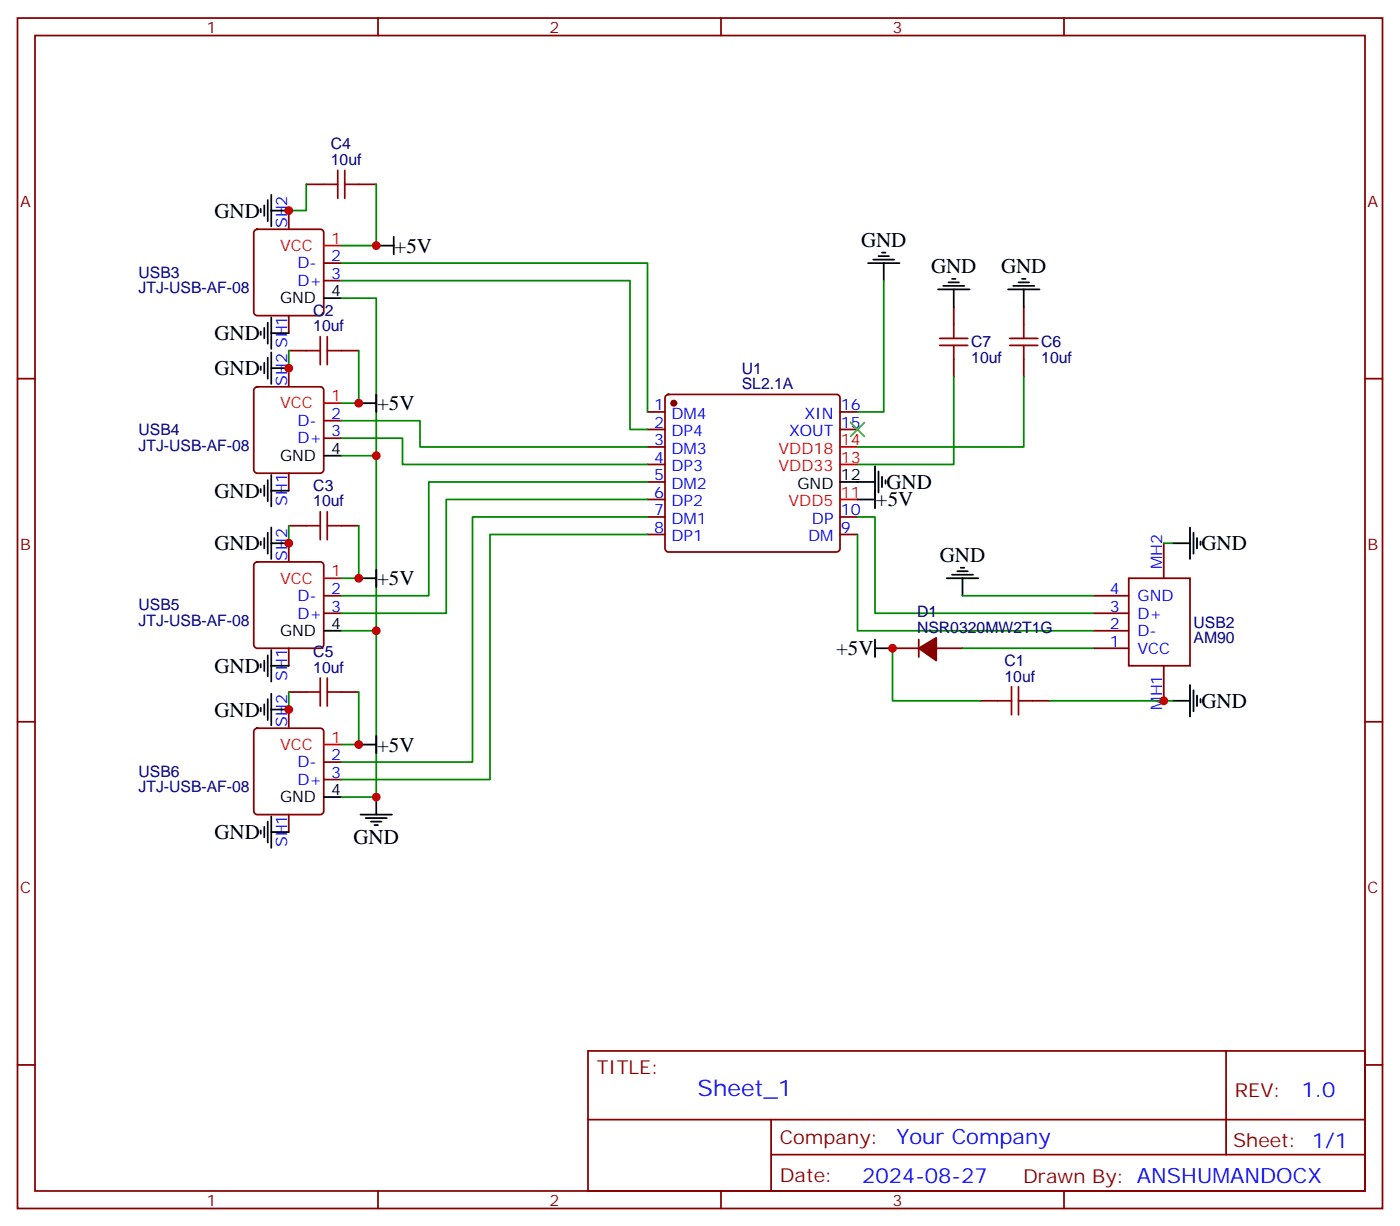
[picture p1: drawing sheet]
<svg xmlns="http://www.w3.org/2000/svg" width="282mm" height="247mm" viewBox="0 0 282 247" stroke-linecap="round" stroke-linejoin="round" font-family="sans-serif">
<g fill="none" stroke="#870000" stroke-width=".35">
<path d="M3.5 3.6h275.2v239.9h-275.2zM7.1 7.2h268.1v232.8h-268.1zM76.2 3.6v3.6M145.3 3.6v3.6M214.5 3.6v3.6M61.7 37.1h3.6M72.3 37.1h3.5M51.4 46.4l.5-.2h12.7a.71 .71 0 0 1 .7 .7v16a.76 .76 0 0 1-.7 .7h-12.7a.76 .76 0 0 1-.7-.7v-16zM58.2 42.4v3.6M65.3 53h3.5M65.3 56.6h3.5M3.5 76.3h3.6"/>
<path d="M51.4 78.2l.5-.3h12.7a.71 .71 0 0 1 .7 .8v16a.76 .76 0 0 1-.7 .7h-12.7a.76 .76 0 0 1-.7-.7v-16zM58.2 63.6v3.5M58.2 74.2v3.5M58.2 70.7h3.5M68.8 70.7h3.5M134.3 79.7l.5-.2h33.8a.71 .71 0 0 1 .7 .7v30.3a.76 .76 0 0 1-.7 .7h-33.8a.76 .76 0 0 1-.7-.7v-30.3zM192.3 61.8v3.6M192.3 72.4v3.6M206.4 61.8v3.6M206.4 72.4v3.6M275.2 76.3h3.5M58.2 95.4v3.5"/>
<path d="M65.3 84.8h3.5M65.3 88.3h3.5M130.5 83h3.6M130.5 86.5h3.6M130.5 90.1h3.6M130.5 93.6h3.6M130.5 97.1h3.6M169.3 83h3.6M169.3 86.5h3.6M51.4 113.4l.5-.2h12.7a.71 .71 0 0 1 .7 .7v16a.76 .76 0 0 1-.7 .7h-12.7a.76 .76 0 0 1-.7-.7v-16zM58.2 109.5v3.5M58.2 105.9h3.5"/>
<path d="M68.8 105.9h3.5M130.5 100.6h3.6M130.5 104.2h3.6M130.5 107.7h3.6M169.3 104.2h3.6M169.3 107.7h3.6M227.5 116.5h12.4v17.7h-12.4zM234.6 109.5v7M58.2 130.6v3.6M58.2 139.5h3.5M65.3 120.1h3.5M65.3 123.6h3.5"/>
<path d="M68.8 139.5h3.5M179.9 130.6h5.3M185.2 128.9v3.5M188.7 130.6h5.3M220.5 120.1h7M220.5 123.6h7M220.5 127.1h7M220.5 130.6h7M234.6 134.2v7M3.5 145.5h3.6M51.4 146.9l.5-.2h12.7a.71 .71 0 0 1 .7 .7v16a.76 .76 0 0 1-.7 .7h-12.7a.76 .76 0 0 1-.7-.7v-16zM58.2 143v3.5"/>
<path d="M65.3 153.6h3.5M65.3 157.1h3.5M197.6 141.2h3.5M208.1 141.2h3.6M275.2 145.5h3.5M58.2 164.1v3.6M3.5 214.6h3.6M118.5 211.8h156.7v28.2h-156.7zM247.2 211.8v20.9M275.2 214.6h3.5M76.2 240v3.5M118.6 225.6h156.4"/>
<path d="M145.3 240v3.5M155.4 232.7h119.6M155.4 225.6v14.1M214.5 240v3.5"/>
</g>
<g fill="#870000" stroke="#870000" stroke-width=".35">
<path d="M185.2 130.6l3.5-2.1v4.6z"/>
<circle cx="135.8" cy="81.2" r=".53"/>
</g>
<path d="M65.3 49.5h3.5M65.3 81.2h3.5M169.3 93.6h3.6M169.3 90.1h3.6M65.3 116.5h3.5M169.3 100.6h3.6M65.3 150h3.5" fill="none" stroke="#f00" stroke-width=".35"/>
<g fill="none" stroke="#000" stroke-width=".35">
<path d="M54.7 39.3v6.3M52.6 42.1v.7M53.3 41.4v2.1M54 40.3v4.3M54.7 42.4h3.5M75.8 49.5h3.6M79.4 47.7v3.6M175 53h6.3M176 52.3h4.3M177.1 51.6h2.1M177.8 50.9h.7M178.2 53v3.6"/>
<path d="M189.1 58.3h6.3M190.1 57.6h4.3M191.2 56.9h2.1M191.9 56.2h.7M192.3 58.3v3.5M203.2 58.3h6.3M204.3 57.6h4.2M205.3 56.9h2.1M206 56.2h.7M206.4 58.3v3.5M52.6 66.8v.7M52.6 73.8v.7"/>
<path d="M53.3 66.1v2.1M53.3 73.1v2.1M54 65v4.3M54 72.1v4.2M54.7 64v6.3M54.7 71v6.4M54.7 67.1h3.5M54.7 74.2h3.5M65.3 60.1h3.5M75.8 79.5v3.5M52.6 98.5v.7M53.3 97.8v2.1"/>
<path d="M54 96.8v4.2M54.7 95.7v6.4M54.7 98.9h3.5M65.3 91.8h3.5M72.3 81.2h3.5M169.3 97.1h7.1M176.4 93.9v8.5M177.1 95v4.2M177.8 96.1v2.1M178.5 96.8v.7M52.6 109.1v.7M53.3 108.4v2.1"/>
<path d="M54 107.4v4.2M54.7 106.3v6.3M54.7 109.5h3.5M72.3 116.5h3.5M75.8 114.8v3.5M172.9 100.6h3.5M190.9 116.5h6.3M191.9 115.8h4.2M193 115.1h2.1M193.7 114.4h.7M194 116.5v3.6M236.4 109.5h3.5"/>
<path d="M239.9 106.3v6.3M240.6 107.4v4.2M241.3 108.4v2.1M242 109.1v.7M52.6 133.8v.7M53.3 133.1v2.1M54 132v4.3M54.7 131v6.3M54.7 139.8v6.4M54.7 134.2h3.5M65.3 127.1h3.5M176.4 128.9v3.5"/>
<path d="M176.4 130.6h3.5M239.9 138v6.4M240.6 139.1v4.2M52.6 142.6v.7M53.3 141.9v2.1M54 140.9v4.2M54.7 143h3.5M72.3 150h3.5M75.8 148.3v3.5M236.4 141.2h3.5M241.3 140.2v2.1M242 140.9v.7"/>
<path d="M52.6 167.3v.7M53.3 166.6v2.1M54 165.6v4.2M54.7 164.5v6.4M54.7 167.7h3.5M65.3 160.6h3.5M72.7 164.1h6.3M73.7 164.9h4.3M74.8 165.6h2.1M75.5 166.3h.7M75.8 160.6v3.5"/>
</g>
<g fill="none" stroke="#008700" stroke-width=".35">
<path d="M61.7 37.1v5.3h-3.5M75.8 37.1v12.4h-7M68.8 53h61.7v30M68.8 56.6h58.2v29.9h3.5M178.2 56.6v26.4h-5.3M58.2 70.7v3.5M68.8 60.1h7v31.7M72.3 70.7v10.5h-3.5M192.3 76v17.6h-19.4M206.4 76v14.1h-33.5M68.8 91.8h7v35.3M68.8 84.8h15.9v5.3h45.8"/>
<path d="M68.8 88.3h12.3v5.3h49.4M130.5 97.1h-44.1v23h-17.6M58.2 105.9v3.6M72.3 105.9v10.6h-3.5M130.5 100.6h-40.5v23h-21.2M130.5 104.2h-35.3v49.4h-26.4M130.5 107.7h-31.7v49.4h-30M172.9 107.7v19.4h47.6M172.9 104.2h3.5v19.4h44.1M234.6 109.5h1.8M58.2 139.5v3.5M68.8 127.1h7v33.5h-7"/>
<path d="M72.3 139.5v10.5h-3.5M179.9 130.6v10.6h17.7M194 120.1h26.5M194 130.6h26.5M211.7 141.2h24.7"/>
</g>
<g fill="none" stroke="#a10000" stroke-width=".35">
<path d="M65.3 37.1h2.8M68.1 34.3v5.7M69.5 37.1h2.8M69.5 34.3v5.7M61.7 70.7h2.9M64.6 67.8v5.7M66 70.7h2.8M66 67.8v5.7M189.4 69.6h5.7M189.4 68.2h5.7M192.3 65.4v2.8M192.3 69.6v2.8"/>
<path d="M203.6 69.6h5.6M203.6 68.2h5.6M206.4 65.4v2.8M206.4 69.6v2.8M61.7 105.9h2.9M64.6 103.1v5.7M66 103.1v5.7M66 105.9h2.8M61.7 139.5h2.9M64.6 136.6v5.7M66 136.6v5.7M66 139.5h2.8"/>
<path d="M203.9 138.4v5.6M205.3 138.4v5.6M201.1 141.2h2.8M205.3 141.2h2.8"/>
</g>
<path d="M171.4 85.1l2.9 2.8M174.3 85.1l-2.9 2.8" fill="none" stroke="#3c3" stroke-width=".35"/>
<g fill="#c00">
<circle cx="75.8" cy="127.1" r=".88"/>
<circle cx="75.8" cy="91.8" r=".88"/>
<circle cx="75.8" cy="160.6" r=".88"/>
<circle cx="58.2" cy="143" r=".88"/>
<circle cx="58.2" cy="109.5" r=".88"/>
<circle cx="58.2" cy="74.2" r=".88"/>
<circle cx="58.2" cy="42.4" r=".88"/>
<circle cx="72.3" cy="150" r=".88"/>
<circle cx="72.3" cy="116.5" r=".88"/>
<circle cx="72.3" cy="81.2" r=".88"/>
<circle cx="75.8" cy="49.5" r=".88"/>
<circle cx="179.9" cy="130.6" r=".88"/>
<circle cx="234.6" cy="141.2" r=".88"/>
</g>
<text font-size="4.6" fill="#00f" x="140.6" y="220.8">Sheet_1</text>
<g font-size="4.2">
<text x="43.2" y="43.9">GND</text>
<text x="79.6" y="50.9">+5V</text>
<text x="173.6" y="49.7">GND</text>
<text x="187.7" y="55">GND</text>
<text x="201.8" y="55">GND</text>
<text x="43.2" y="68.6">GND</text>
<text x="43.2" y="75.6">GND</text>
<text x="76" y="82.7">+5V</text>
<text x="43.2" y="100.3">GND</text>
<text x="178.7" y="98.5">GND</text>
<text x="176.6" y="102.1">+5V</text>
<text x="43.2" y="110.9">GND</text>
<text x="189.4" y="113.3">GND</text>
<text x="242.2" y="110.9">GND</text>
<text x="76" y="117.9">+5V</text>
<text x="43.2" y="135.6">GND</text>
<text x="168.5" y="132">+5V</text>
<text x="242.2" y="142.6">GND</text>
<text x="43.2" y="144.4">GND</text>
<text x="76" y="151.4">+5V</text>
<text x="43.2" y="169.1">GND</text>
<text x="71.3" y="170.1">GND</text>
</g>
<g font-size="4.2" fill="#00f">
<text x="262.3" y="221">1.0</text>
<text x="180.7" y="230.6">Your Company</text>
<text x="173.8" y="238.4">2024-08-27</text>
</g>
<g font-size="3.9" fill="#800">
<text x="120.3" y="216.4">TITLE:</text>
<text x="248.9" y="221">REV:</text>
<text x="157.2" y="230.6">Company:</text>
<text x="248.6" y="231.2">Sheet: 1/1</text>
<text x="157.2" y="238.2">Date:</text>
<text x="206.2" y="238.3">Drawn By: ANSHUMANDOCX</text>
</g>
<g font-size="3.2" fill="#800">
<text x="41.6" y="6.6">1</text>
<text x="110.8" y="6.6">2</text>
<text x="179.9" y="6.6">3</text>
<text x="4.1" y="41.7">A</text>
<text x="275.7" y="41.7">A</text>
<text x="4.1" y="110.9">B</text>
<text x="275.7" y="110.9">B</text>
<text x="4.1" y="180">C</text>
<text x="275.7" y="180">C</text>
<text x="41.6" y="243">1</text>
<text x="110.8" y="243">2</text>
<text x="179.9" y="243">3</text>
</g>
<g font-size="3.2" fill="#000080">
<text x="66.7" y="33.3">10uf</text>
<text x="66.7" y="30.1">C4</text>
<text x="27.9" y="59.1">JTJ-USB-AF-08</text>
<text x="27.9" y="55.9">USB3</text>
<text x="63.2" y="63.6">C2</text>
<text x="63.2" y="66.8">10uf</text>
<text x="195.8" y="70">C7</text>
<text x="209.9" y="70">C6</text>
<text x="149.5" y="75.4">U1</text>
<text x="195.8" y="73.1">10uf</text>
<text x="209.9" y="73.1">10uf</text>
<text x="149.5" y="78.4">SL2.1A</text>
<text x="27.9" y="87.7">USB4</text>
<text x="27.9" y="90.9">JTJ-USB-AF-08</text>
<text x="63.2" y="98.9">C3</text>
<text x="63.2" y="102.1">10uf</text>
<text x="27.9" y="123">USB5</text>
<text x="184.9" y="124.3">D1</text>
<text x="27.9" y="126.1">JTJ-USB-AF-08</text>
<text x="184.9" y="127.5">NSR0320MW2T1G</text>
<text x="240.6" y="129.7">AM90</text>
<text x="240.6" y="126.5">USB2</text>
<text x="63.2" y="135.6">10uf</text>
<text x="63.2" y="132.4">C5</text>
<text x="202.5" y="137.3">10uf</text>
<text x="202.5" y="134.2">C1</text>
<text x="27.9" y="159.6">JTJ-USB-AF-08</text>
<text x="27.9" y="156.5">USB6</text>
</g>
<g font-size="3.2" fill="#00f">
<text x="57.9" y="46" transform="rotate(-90 57.9 46)">SH2</text>
<text x="66.8" y="52.7">2</text>
<text x="60" y="54.1">D-</text>
<text x="60" y="57.6">D+</text>
<text x="66.8" y="56.2">3</text>
<text x="57.9" y="77.7" transform="rotate(-90 57.9 77.7)">SH2 SH1</text>
<text x="131.9" y="82.7">1</text>
<text x="169.5" y="82.7">16</text>
<text x="60" y="85.8">D-</text>
<text x="60" y="89.4">D+</text>
<text x="66.8" y="84.4">2</text>
<text x="66.8" y="87.9">3</text>
<text x="131.9" y="86.2">2</text>
<text x="131.9" y="89.7">3</text>
<text x="135.4" y="84.4">DM4</text>
<text x="135.4" y="87.9">DP4</text>
<text x="159.1" y="87.9">XOUT</text>
<text x="162.1" y="84.4">XIN</text>
<text x="169.5" y="86.2">15</text>
<text x="131.9" y="93.2">4</text>
<text x="135.4" y="91.5">DM3</text>
<text x="135.4" y="95">DP3</text>
<text x="57.9" y="101.9" transform="rotate(-90 57.9 101.9)">SH1</text>
<text x="131.9" y="96.8">5</text>
<text x="131.9" y="100.3">6</text>
<text x="135.4" y="98.5">DM2</text>
<text x="131.9" y="103.8">7</text>
<text x="131.9" y="107.4">8</text>
<text x="135.4" y="102.1">DP2</text>
<text x="135.4" y="105.6">DM1</text>
<text x="163.7" y="105.6">DP</text>
<text x="169.5" y="107.4">9</text>
<text x="169.5" y="103.8">10</text>
<text x="57.9" y="113" transform="rotate(-90 57.9 113)">SH2</text>
<text x="135.4" y="109.1">DP1</text>
<text x="162.9" y="109.1">DM</text>
<text x="66.8" y="119.7">2</text>
<text x="223.8" y="119.7">4</text>
<text x="234.2" y="114.8" transform="rotate(-90 234.2 114.8)">MH2</text>
<text x="60" y="121.1">D-</text>
<text x="60" y="124.6">D+</text>
<text x="66.8" y="123.2">3</text>
<text x="223.8" y="123.2">3</text>
<text x="229.3" y="121.1">GND</text>
<text x="229.3" y="124.6">D+</text>
<text x="223.8" y="126.8">2</text>
<text x="223.8" y="130.3">1</text>
<text x="229.3" y="128.2">D-</text>
<text x="229.3" y="131.7">VCC</text>
<text x="57.9" y="137.2" transform="rotate(-90 57.9 137.2)">SH1</text>
<text x="234.2" y="143" transform="rotate(-90 234.2 143)">MH1</text>
<text x="57.9" y="146.5" transform="rotate(-90 57.9 146.5)">SH2</text>
<text x="60" y="154.6">D-</text>
<text x="66.8" y="153.2">2</text>
<text x="60" y="158.2">D+</text>
<text x="66.8" y="156.7">3</text>
<text x="57.9" y="170.7" transform="rotate(-90 57.9 170.7)">SH1</text>
</g>
<g font-size="3.2" fill="#f00">
<text x="56.4" y="50.6">VCC</text>
<text x="66.8" y="49.1">1</text>
<text x="56.4" y="82.3">VCC</text>
<text x="66.8" y="80.9">1</text>
<text x="169.5" y="89.7">14</text>
<text x="156.9" y="95">VDD33</text>
<text x="156.9" y="91.5">VDD18</text>
<text x="169.5" y="93.2">13</text>
<text x="169.5" y="100.3">11</text>
<text x="159" y="102.1">VDD5</text>
<text x="56.4" y="117.6">VCC</text>
<text x="66.8" y="116.2">1</text>
<text x="66.8" y="149.7">1</text>
<text x="56.4" y="151.1">VCC</text>
</g>
<g font-size="3.2">
<text x="66.8" y="59.7">4</text>
<text x="56.4" y="61.1">GND</text>
<text x="56.4" y="92.9">GND</text>
<text x="66.8" y="91.5">4</text>
<text x="160.7" y="98.5">GND</text>
<text x="169.5" y="96.8">12</text>
<text x="56.4" y="128.2">GND</text>
<text x="66.8" y="126.8">4</text>
<text x="56.4" y="161.7">GND</text>
<text x="66.8" y="160.3">4</text>
</g>
</svg>
